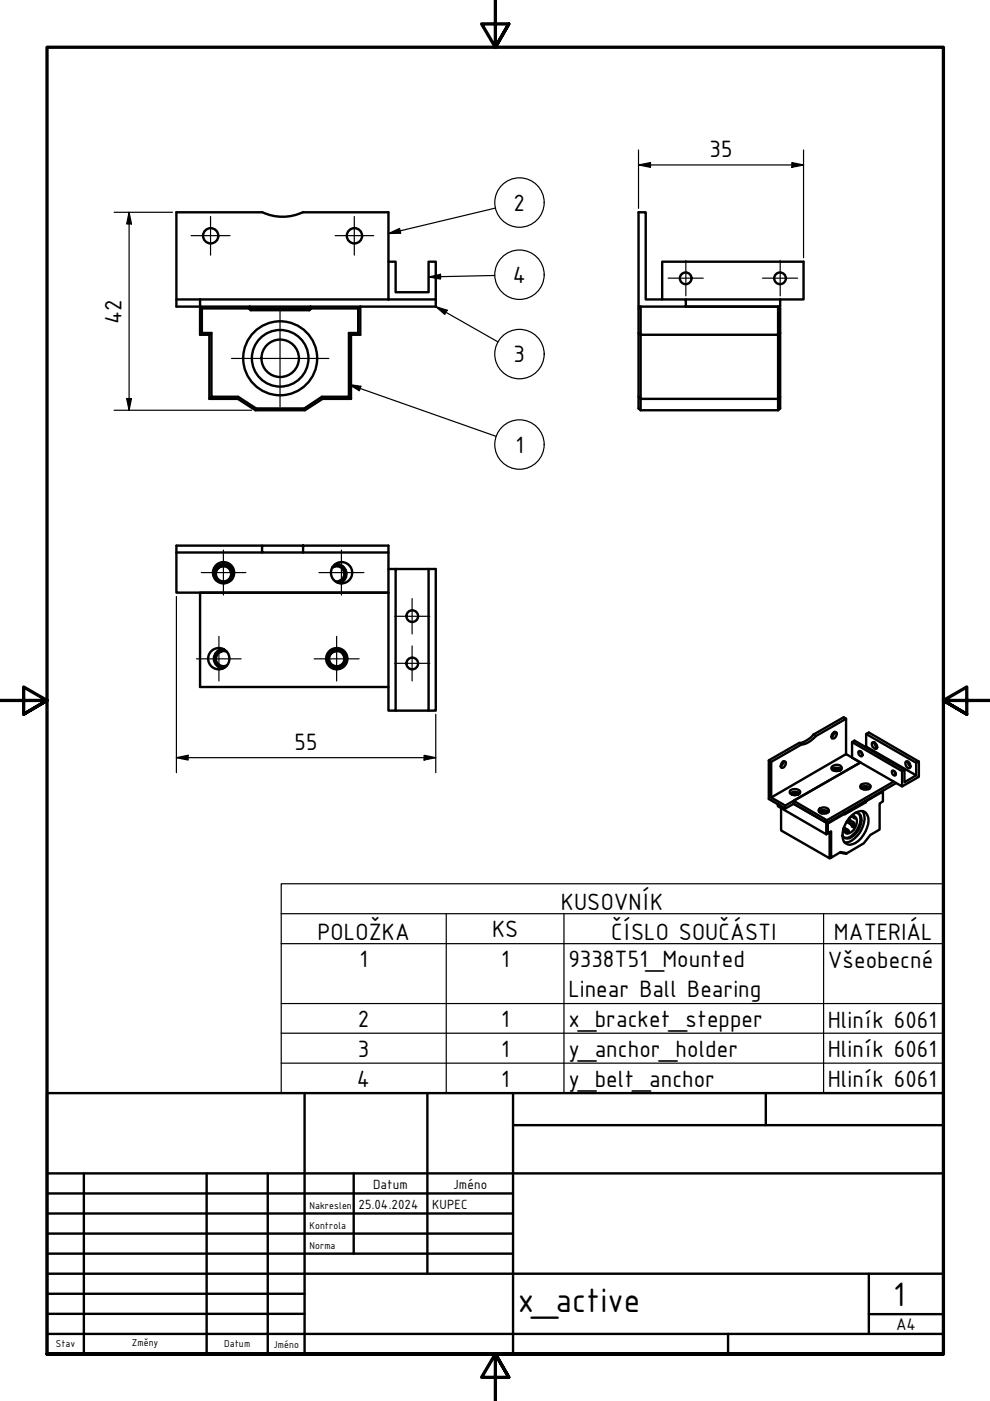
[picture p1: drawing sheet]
<svg xmlns="http://www.w3.org/2000/svg" width="210mm" height="297mm" viewBox="0 0 210 297" stroke-linecap="round" stroke-linejoin="round" font-family="sans-serif">
<g fill="none" stroke="#000" stroke-width=".51">
<path d="M55.6 45a10 10 0 0 0 8.7 0M55.6 45h-18.2v20h5M64.3 45h18.1v10.5M82.4 55.5h1.5v6.5h7v-6.5h1.5v8h-10zM135.4 45h1.5v18.5h8.5v1.5h-10zM37.4 63.5h45M42.4 65v6h2v13.6h6l3.8 2.4h10.4l3.8-2.4h6v-13.6h2v-6l-.5 .4M42.4 63.5v1.5h50v-1.5M42.4 65l.4 .4M42.8 65.4h10l.3 .4h12.5l.4-.4h9.9v5.2h-1.9v13.5h-5.7l-3.8 2.5h-10.2l-3.8-2.5h-5.7v-13.5h-2zM42.8 70.6l-.4 .4M44.8 70.6l-.4 .4"/>
<path d="M52.8 65.4l.2-.4 .3 .4h12.2l.3-.4 .2 .4M53.3 65.4l-.2 .4M65.5 65.4l.1 .4M74 70.6l.4 .4M75.9 70.6l.5 .4M135.4 70.6l.4 .4v13.6h29.2v-13.6l.4-.4M140.4 63.5v-8h30v8h-5M145.4 63.5h20M165 65v6h-29.2v-6l-.4 .4v21.2l.4 .4M165 65l.4 .4v21.2l-.4 .4M165.4 63.5v1.5h-20h19.6M44.8 84.1l-.4 .5"/>
<path d="M50.5 84.1l-.1 .5M54.3 86.6l-.1 .4M64.5 86.6l.1 .4M68.3 84.1l.1 .5M74 84.1l.4 .5M135.4 84.1l.4 .5v2.4h29.2v-2.4l.4-.5M37.4 117.1h18.2M55.6 115.7h-18.2v10h45h-40v20h40M64.3 115.7h-8.7v1.4h8.7v-1.4h18.1v1.4h-18.1M71.1 119.7a2.06 2.06 0 0 1 2.3 1.5 2.06 2.06 0 0 1-1.4 2.4M82.4 117.1v3.5M45.9 123.1a2.06 2.06 0 0 1 .1-2.9 2.06 2.06 0 0 1 2.8 0 2.06 2.06 0 0 1 .1 2.9"/>
<path d="M47 138.1a1.73 1.73 0 0 0-1.3 2.1 1.73 1.73 0 0 0 2.1 1.3M47 138.1a1.61 1.61 0 0 0-1.2 2.1 1.61 1.61 0 0 0 2.3 .9M47 120.1a1.62 1.62 0 0 1 2 1.2M47 138.1l1.1 .1M47.3 137.6a2.06 2.06 0 0 0-2 2.1 2.06 2.06 0 0 0 2 2M47.4 137.7h-.2h.3M48.6 120.1a1.87 1.87 0 0 1-.3 3.2 1.87 1.87 0 0 1-2.6-2 2 2 0 0 1 1.3-1.2 1.65 1.65 0 0 0-1.1 2.2 1.65 1.65 0 0 0 2.3 .8 1.65 1.65 0 0 0 .6-2.3 1.86 1.86 0 0 0-1.6-1.1l.8 .1 .7 .3M70.4 120.3l.6-.2-.6 .3M71 120.1a1.62 1.62 0 0 1 2 1.2M71 138.1a1.62 1.62 0 0 1 2 1.2M72.6 120.1a1.93 1.93 0 0 1 .7 2.1 1.93 1.93 0 0 1-1.8 1.3M72.7 120.1l-.7-.3-.8-.1a1.82 1.82 0 0 1 1.8 1.7 1.82 1.82 0 0 1-1.5 1.9l-.4-.1"/>
<path d="M72.7 138.1l-.7-.4h-.8a1.85 1.85 0 0 1 1.7 1.5 1.85 1.85 0 0 1-1 2 1.62 1.62 0 0 1-2.1-1.1 1.62 1.62 0 0 1 1.2-2 1.75 1.75 0 0 0-1 2.6 1.75 1.75 0 0 0 2.8 .2 1.93 1.93 0 0 0-.2-2.8M83.9 120.6v30.1h-1.5v-30.1h10v30.1h-1.5M90.9 120.6v30.1h-7M169.4 157.5l-6.4 3.7v8.2l3.5 2v-.6l-3-1.7v-7.6l-.5-.3M169.4 157.5l.5 .3M169.9 157.8l-6.4 3.7M172.5 155.8a4.9 4.9 0 0 1-3.1 1.7M172.5 155.8l6.4-3.7 .5 .3-6.4 3.7M172.5 155.8l.5 .3M173 156.1a4.9 4.9 0 0 1-3.1 1.7M176.7 155.4l.2-.2 .5 .1a.96 .96 0 0 1-1 1.3 .91 .91 0 0 1 .3-1.2zM176.9 155.2l-.2 .6-.4 .5"/>
<path d="M179.4 152.4v7.5M180.7 157.3l10.6 6.2 .5-.3-10.6-6.2-.5 .3v3.3l10.6 6.1 3.5-2v-3.2M182.1 159.2a.66 .66 0 0 1 .7 .4 .66 .66 0 0 1-.2 .8 .78 .78 0 0 1-.5-1.2zM182.6 159.4l.2 .5M183.5 158.4l.1-.1v-2.7l.6-.3 10.6 6.2-.6 .2M183.6 158.3l10.6 6.1-2.4 1.4v-2.6M183.6 155.6l10.6 6.1v2.7M185.4 157.4a1.09 1.09 0 0 0 .6 1 .74 .74 0 0 0-.3-.8 .74 .74 0 0 0-.9 0 .9 .9 0 0 0 1.1 1.1l.1-.3M163.5 169.1l15.9-9.2 3 1.8-15.9 9.1M164.9 170.5v.4l10.3 6v-2.5l-6.9-4-1.8 1M165.6 171.3v4.8l10.3 5.9v-5.5M165.9 161.6l.2-.2 .5 .1a.96 .96 0 0 1-.9 1.3 .98 .98 0 0 1 .2-1.2z"/>
<path d="M166.1 161.4l-.2 .6-.4 .5M167.6 168.2l.2-.1a1.6 1.6 0 0 1 1.7 .1M167.6 167.6a1.47 1.47 0 0 1 2.1 .3 1.31 1.31 0 0 1-2.3 .2zM167.8 168.3l1-.2 .6 .2a1.52 1.52 0 0 0-1.6 0zM167.8 168.3l.9-.1 .3 .2-.7-.1-.3 .2M168.1 168.4l.9 .1M168.3 169.8v.6l7 4.1v-.6M168.4 168.6h.3M169 168.4l.2 .1M169.1 168.5a.99 .99 0 0 0-1.1 0M169.5 168.3a1.5 1.5 0 0 0-1.8 0M173.7 172.1l.9-.3 .8 .1 .2 .2"/>
<path d="M173.9 171.4a1.24 1.24 0 0 1 1.9 .5 1.32 1.32 0 0 1-2.3 0zM174.2 171.9l.6-.1 .7 .3h-1l-.3 .4M174.2 171.9l-.1 .1-.1 .4M174.3 172.2a1.14 1.14 0 0 1 1.3 0M174.4 171.8l-.2 .1M174.5 172.1h.9M174.5 172.4h.8l-1 .1M175.4 172.3h-.6l-.6 .2M175.5 172.1l.1 .1M175.5 174.6l8.1-4.5 .1-.3 3.5-2v2.1l-.7 .5v5.5l-2 1.1-1.4 1.8-3.5 2.1-1.4-.3-2 1.2v-5.5l-.7 .4zM175.5 176.7l-.3 .2M176.4 163.1a1.68 1.68 0 0 1 2 0"/>
<path d="M176.5 163.2a1.86 1.86 0 0 1 1.5 .2M176.5 162.5a1.3 1.3 0 0 1 2 .3 1.31 1.31 0 0 1-2.2 .2zM176.6 163.3l.9 .1h-.6M177.1 163.4h.1M177.9 163.4l-.9-.3-.5 .1a1.48 1.48 0 0 1 1.4 .2M178.9 175.8a.41 .41 0 0 1 .5 .3M178.9 175.8h.1M178.9 172.4l.1 .2M179.1 172.3v.3M179.2 176.3h.1M179.5 176.1h.1M179.5 174.2l.1 .1"/>
<path d="M179.6 174.2l.4 .2M179.9 173.7l.9 .6a.59 .59 0 0 1 .4 .6 .59 .59 0 0 1-.4 .5l-.4-.6-.9-.6M179.9 176.2l.1 .1M179.9 176.2a.41 .41 0 0 0-.6 .2M180 174.4l.1 .1M180.1 173.5l.4-.3a.76 .76 0 0 1 1.2 .6 2.8 2.8 0 0 1-2.1 3 1 1 0 0 1-.7-1.4l1 .7a.36 .36 0 0 1-.3 .4 .36 .36 0 0 1-.4-.3l-.3-.2M180.1 173.3a2.66 2.66 0 0 1 3.4-1 3.4 3.4 0 0 1 0 4 4.6 4.6 0 0 1-3.4 2.8 1.66 1.66 0 0 1-1.5-1.9 5.8 5.8 0 0 1 1.5-3.9zM180.1 174.3l-.1 .1M180.2 173.9v.1M180.4 174l-.2 .4v.2l.3 .1M180.5 174.7l.3 .2 .1 .5M180.7 174.6l-.2 .1"/>
<path d="M180.8 173.1l.6 .4-.3-.4M180.8 174.2v.2M180.9 174.3l-.2 .3 .1 .3 .4 .2M181 173.1h.1M181.4 172.3a1.33 1.33 0 0 1 1.3 1.7 4.7 4.7 0 0 1-2.6 3.7 1.15 1.15 0 0 1-1.5-.5M181.9 172.4a2.33 2.33 0 0 1 .2 2.7 3.8 3.8 0 0 1-2.7 2.6l-.5-.1M182.4 161.7l-14.1 8.1 7 4.1M182.5 167.1a1.68 1.68 0 0 1 2 0M182.6 167.1a1.3 1.3 0 0 1 1.8 0M182.7 167.1a1.37 1.37 0 0 1 1.6 .1 1.48 1.48 0 0 0-1.6-.1zM182.7 167.1l.5-.2 .7 .2-1.1 .1 .7-.1 .6 .2M182.7 166.3a1.2 1.2 0 0 1 1.9 .6 1.41 1.41 0 0 1-2.2-.1z"/>
<path d="M182.9 172a4.8 4.8 0 0 1-1.7 5.7 2.61 2.61 0 0 1-2.1 .9M183 167.2h.8M183.1 167.4h.7M183.4 169.9l.2 .2M183.6 169.7l.1 .1M183.9 167.1l.2 .2M187.2 167.6v.2M189.1 163.5l.1-.1a.61 .61 0 0 1 .6 .4 .61 .61 0 0 1-.1 .7 .81 .81 0 0 1-.6-1zM189.5 165.7l-14.2 8.2M189.6 163.5l.3 .5M190 166l-14.7 8.5 .2 .1M191.3 163.5v3.2"/>
<path d="M192.1 161.5a.86 .86 0 0 1 .8 .4 .86 .86 0 0 1-.1 1 .96 .96 0 0 1-.7-1.4zM192.5 161.5v.3l.5 .7M176.2 181.8l-.3 .2M178.1 180.8l1.3 .2 .2-.1"/>
<circle cx="44.7" cy="50" r="1.62"/>
<circle cx="75.2" cy="50" r="1.62"/>
<circle cx="145.4" cy="59" r="1.24"/>
<circle cx="165.4" cy="59" r="1.24"/>
<circle cx="59.4" cy="76" r="4"/>
<circle cx="59.4" cy="76" r="6"/>
<circle cx="59.4" cy="76" r="7.8"/>
<circle cx="46.4" cy="139.7" r="2.25"/>
<circle cx="47.4" cy="121.4" r="2.25"/>
<circle cx="71.4" cy="139.7" r="2.25"/>
<circle cx="71.4" cy="139.7" r="2.06"/>
<circle cx="72.4" cy="121.4" r="2.25"/>
<circle cx="87.4" cy="130.6" r="1.24"/>
<circle cx="87.4" cy="140.7" r="1.24"/>
</g>
<g fill="#000">
<circle cx="179.5" cy="176.1" r=".25"/>
<circle cx="179.6" cy="174.2" r=".25"/>
</g>
<path d="M179.2 176.3h.1M179.8 175.9v.2M180.4 174.8h.3M180.6 175.1h.2M181.1 173.1l-.2 .2" fill="none" stroke="#000" stroke-width=".38"/>
<g fill="none" stroke="#000" stroke-width=".25">
<path d="M82.4 49.5l2.3-1.1 .3 1.1zM90.9 58.7l2.5-.5v1zM104.9 58.4l-14 .3M105 44.1l-22.6 5.4M92.4 65l2.4 .8-.5 .9zM92.4 65l13.2 7.5M74 81.5l2.5 .4-.3 1zM74 81.5l31.2 11M59.6 193.7v-6.3h140.4v6.3M59.6 193.7h140.4v6.4M59.6 193.7v38.1h140.4v-31.7M94.6 193.7v38.1"/>
<path d="M119.6 193.7v38.1M174.6 193.7v38.1M59.6 200.1h140.4M59.6 212.8h140.4M59.6 219.1h140.4M59.6 225.4h140.4"/>
<circle cx="110.1" cy="42.9" r="5.2"/>
<circle cx="110.1" cy="58.2" r="5.2"/>
<circle cx="110.1" cy="75.1" r="5.2"/>
<circle cx="110.1" cy="94.3" r="5.2"/>
</g>
<path d="M105 0v10l-2.9-4.9h5.8l-2.9 4.9 2.9-4.9M0 148.5h10l-5-2.8v5.7l5-2.9-5 2.9M210 148.5h-10l5-2.8v5.7l-5-2.9 5 2.9M10 287.1v-277.1h190v277.1h-190h190M107.9 292l-2.9-4.9 2.9 4.9h-5.8l2.9-4.9v9.9" fill="none" stroke="#000" stroke-width=".7"/>
<!-- layer: Nadpis (ISO) -->
<g fill="none" stroke="#000" stroke-width=".51">
<path d="M10 231.8h190v55.3h-190zM64.6 231.8v55.3M90.6 231.8v38.3M108.8 238.6h91.2M108.8 231.8v55.3M162.4 231.8v6.8M10 253h98.8M10 257.3h98.8M10 248.8h190M17.8 248.8v38.3M43.8 248.8v38.3M56.8 248.8v38.3"/>
<path d="M75 248.8v17M10 261.5h98.8M10 265.8h98.8M10 270.1h190M10 274.3h54.6M10 278.6h54.6M184.2 278.6h15.8M184.2 270.1v12.7M10 282.8h190M154.4 282.8v4.3"/>
</g>
<g fill="none" stroke="#000" stroke-width=".25">
<path d="M40.5 50h8.3M44.6 45.9v8.2M71.1 50h8.1M75.1 45.9v8.2M141.7 59h7.4M145.4 55.2v7.5M161.7 59h7.4M165.4 55.2v7.5M49.1 76h20.6M59.4 65.6v20.7M47.4 116.6v9.6M72.4 116.6v9.6"/>
<path d="M41.7 139.7h9.4M42.7 121.4h9.4M46.4 134.9v9.5M66.6 139.7h9.5M67.6 121.4h9.6M71.4 134.9v9.5M83.7 130.7h7.4M87.4 137v7.4M87.4 126.9v7.5M83.7 140.6h7.4"/>
</g>
<g fill="none" stroke="#000" stroke-width=".25">
<path d="M135.4 35l2.5-.5v1zM135.4 35h35M135.4 31.8v12.4M167.9 34.5l2.5 .5-2.5 .5zM170.4 31.8v22.9M24.2 45h12.4M27.4 45l.5 2.5h-1zM27.4 45v42M24.2 87h29.1M26.9 84.5h1l-.5 2.5zM37.4 126.5v37.3M92.4 151.4v12.4"/>
<path d="M37.4 160.6l2.5-.5v1zM37.4 160.6h55M89.9 160.1l2.5 .5-2.5 .5z"/>
</g>
<path d="M135.4 35l2.5-.5v1zM167.9 34.5l2.5 .5-2.5 .5zM27.4 45l.5 2.5h-1zM26.9 84.5h1l-.5 2.5zM37.4 160.6l2.5-.5v1zM89.9 160.1l2.5 .5-2.5 .5z" fill="#000"/>
<path d="M82.4 49.5l2.3-1.1 .3 1.1zM90.9 58.7l2.5-.5v1zM92.4 65l2.4 .8-.5 .9zM74 81.5l2.5 .4-.3 1z" fill="#000"/>
<g font-size="7.7">
<text x="109.8" y="278.2">x_active</text>
<text x="189.4" y="276.8">1</text>
</g>
<g font-size="5.4">
<text x="150.4" y="33.4">35</text>
<text x="108.9" y="44.7">2</text>
<text x="108.7" y="60">4</text>
<text x="25.8" y="68.6" transform="rotate(-90 25.8 68.6)">42</text>
<text x="108.9" y="76.8">3</text>
<text x="109.3" y="96">1</text>
<text x="62.4" y="159.1">55</text>
<text x="118.9" y="193">KUSOVNÍK</text>
<text x="67.3" y="199.3">POLOŽKA</text>
<text x="104.3" y="198.6">KS</text>
<text x="129.6" y="199.3">ČÍSLO SOUČÁSTI</text>
<text x="176.8" y="199.3">MATERIÁL</text>
<text x="76.2" y="205">1</text>
<text x="106.2" y="205">1</text>
<text x="120.5" y="205">9338T51_Mounted</text>
<text x="175.5" y="205.2">Všeobecné</text>
<text x="120.5" y="211.3">Linear Ball Bearing</text>
<text x="75.9" y="217.7">2</text>
<text x="106.2" y="217.7">1</text>
<text x="120.5" y="217.7">x_bracket_stepper</text>
<text x="175.5" y="217.9">Hliník 6061</text>
<text x="75.9" y="224">3</text>
<text x="106.2" y="224">1</text>
<text x="120.5" y="224">y_anchor_holder</text>
<text x="175.5" y="224.2">Hliník 6061</text>
<text x="75.7" y="230.4">4</text>
<text x="106.2" y="230.4">1</text>
<text x="120.5" y="230.4">y_belt_anchor</text>
<text x="175.5" y="230.6">Hliník 6061</text>
</g>
<text font-size="3.9" x="190" y="282">A4</text>
<g font-size="3">
<text x="76" y="256.3">25.04.2024</text>
<text x="79.1" y="252">Datum</text>
<text x="91.6" y="256.3">KUPEC</text>
<text x="96.1" y="252">Jméno</text>
</g>
<g font-size="2.3">
<text x="65.6" y="256.3">Nakreslen</text>
<text x="65.6" y="260.5">Kontrola</text>
<text x="65.6" y="264.8">Norma</text>
<text x="11.8" y="285.7">Stav</text>
<text x="27.9" y="285.5">Změny</text>
<text x="47.5" y="285.7">Datum</text>
<text x="58" y="285.7">Jméno</text>
</g>
</svg>
